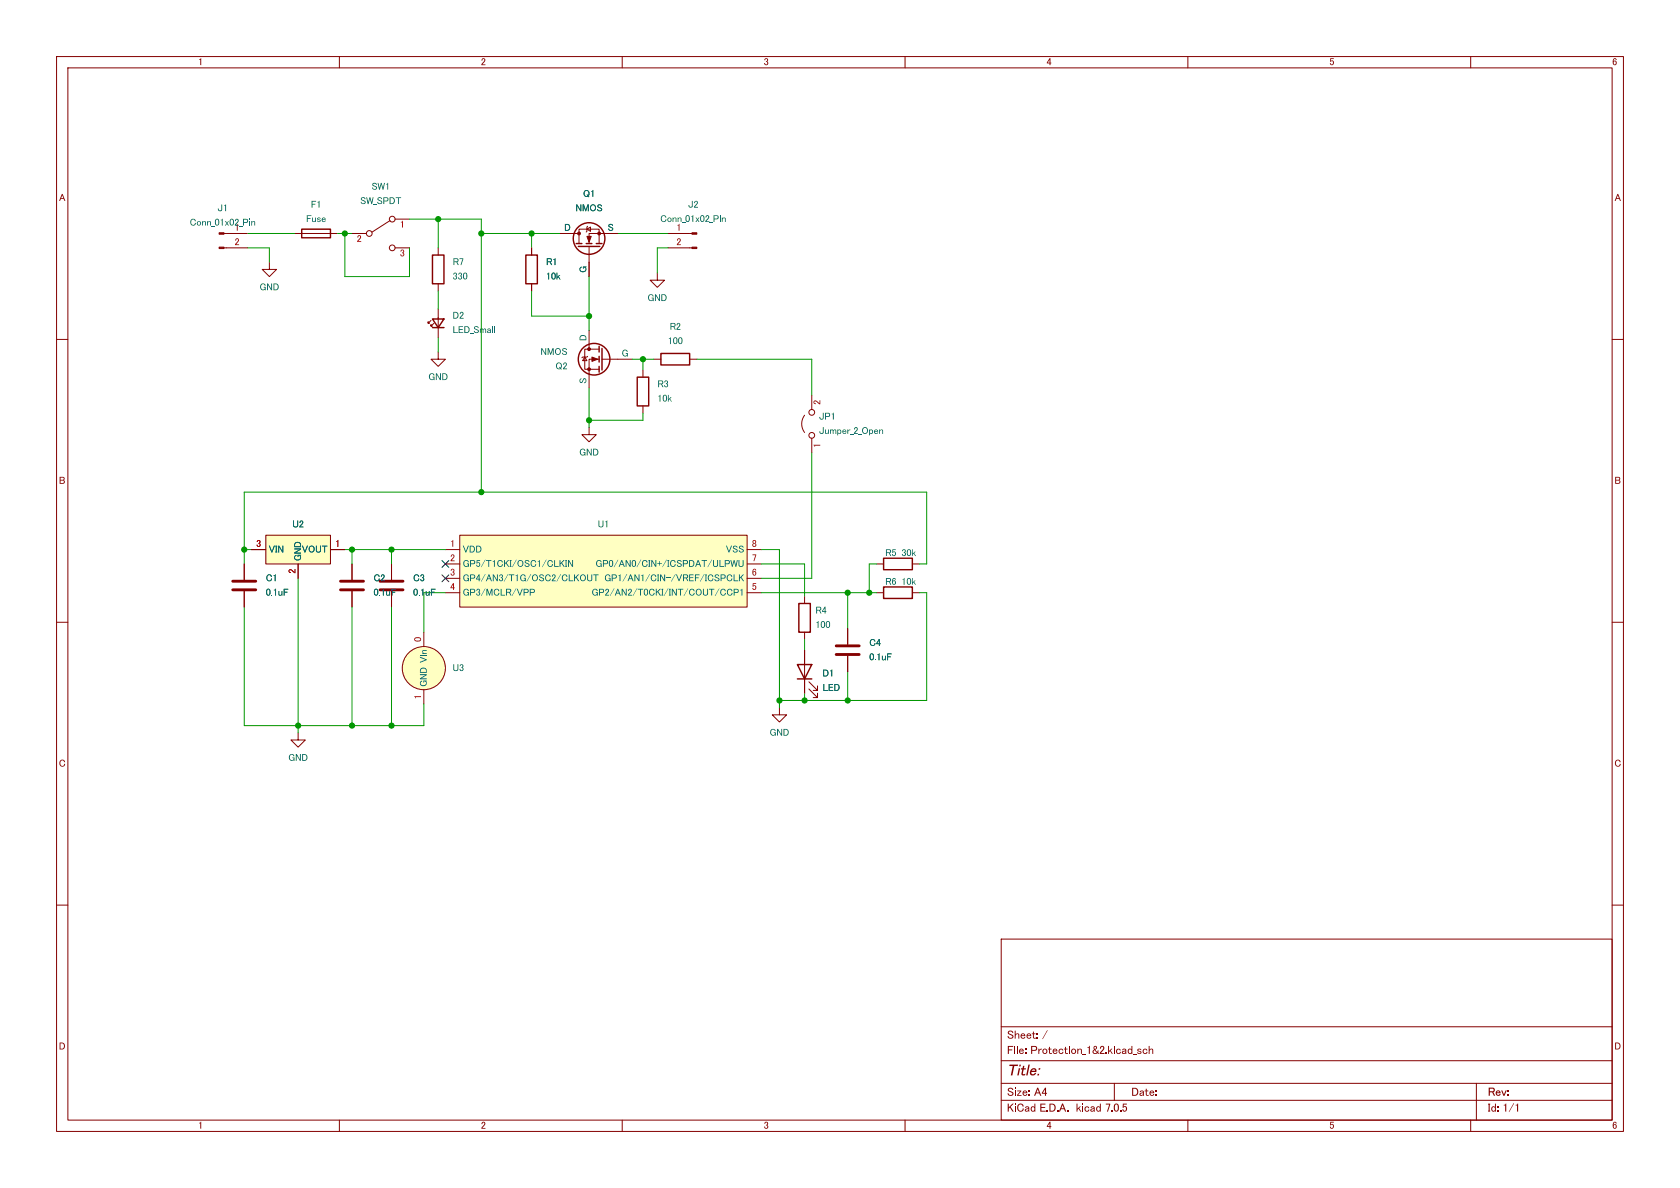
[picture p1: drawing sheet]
<svg xmlns="http://www.w3.org/2000/svg" width="297mm" height="210mm" viewBox="0 0 297 210" stroke-linecap="round" stroke-linejoin="round" font-family="sans-serif">
<g fill="none" stroke="#840000" stroke-width=".18">
<path d="M10 10h277v190h-277zM12 12h273v186h-273zM60 10v2M110 10v2M160 10v2M210 10v2M260 10v2M69 39l-3.2 2M69.8 38.7h2.6M10 60h2M39.6 43.8h4.2M39.6 41.3h4.2"/>
<path d="M47.6 46.4v1.2h1.3l-1.3 1.3-1.2-1.3h1.2M52.1 41.3h7.6M62.2 41.3h2.6M69.8 43.8h2.6M76.2 56.6l-.5 .6v-.3v.3h.2M76.7 57.2l-.5 .5v-.3v.3h.3M77.5 43.8v1.3M77.5 50.2v1.2M77.5 54.6v5.1M94 43.8v1.3M94 50.2v1.2M99.1 41.3h3.3"/>
<path d="M102.4 43.1v-2.6h3.5v2.6M103.8 40.5l.6-.4v.8zM103.9 40l-.1 .1v.8l-.2 .1M104.1 43.6v5.3M104.1 58.4v3.3M109.2 41.3h-5.1v1.8M116.2 48.3v1.2h1.3l-1.3 1.3-1.3-1.3h1.3M118.1 43.8h4.2M118.1 41.3h4.2M285 60h2M77.5 62.2v1.3h1.2l-1.2 1.3-1.3-1.3h1.3M103.4 63.1l.4 .7h-.8z"/>
<path d="M103.9 63l-.1 .1h-.8l-.1 .1M104.1 75.6v1.2h1.3l-1.3 1.3-1.2-1.3h1.2M105.9 63.5h-1.8v5.1M105.9 61.7h-2.5v3.6h2.5M106.4 63.5h5.4M113.7 65.4v1.3M113.7 71.8v1.2M115.6 63.5h1.2M121.9 63.5h1.3M142.2 73.4a2.54 2.54 0 0 0 0 3.1M143.5 69.9v2.5M143.5 77.5v2.5"/>
<path d="M43.2 99.7v2.8M44.4 97.2h2.6M47 94.6h11.4v5.1h-11.4zM52.7 99.7v2.5M58.4 97.2h2.6M62.2 99.7v2.8M69.2 99.7v2.8M78.7 97.2h2.6M78.7 99.7h2.6M81.3 94.6h50.8v12.7h-50.8zM132.1 97.2h2.5M132.1 99.7h2.5"/>
<path d="M154.9 99.7h1.3M161.3 99.7h1.3M10 110h2M43.2 104.5v2.8M62.2 104.5v2.8M69.2 104.5v2.8M74.9 111.8v2.5M78.7 102.2h2.6M78.7 104.8h2.6M132.1 102.2h2.5M132.1 104.8h2.5M142.2 105.4v1.3"/>
<path d="M142.2 111.8v1.2M142.2 114.9v7.7M149.9 111.1v2.8M149.9 116v2.7M154.9 104.8h1.3M161.3 104.8h1.3M285 110h2M52.7 129.5v1.3h1.3l-1.3 1.3-1.3-1.3h1.3M74.9 121.9v2.6M137.8 125.1v1.3h1.3l-1.3 1.2-1.3-1.2h1.3M143 121.8l1.5 1.5v-.7v.7h-.7M143 120.5l1.5 1.5v-.7v.7h-.7"/>
<path d="M10 160h2M285 160h2M177 166h108v32h-108zM60 198v2M110 198v2M160 198v2M177 194.5h108M177 191.5h108M177 187.5h108M177 181.5h108M197 191.5v3M210 198v2"/>
<path d="M260 198v2M261 191.5v6.5"/>
<circle cx="69.3" cy="38.7" r=".51"/>
<circle cx="65.3" cy="41.3" r=".51"/>
<circle cx="69.3" cy="43.8" r=".51"/>
<circle cx="143.5" cy="72.9" r=".51"/>
<circle cx="143.5" cy="77" r=".51"/>
<circle cx="74.9" cy="118.1" r="3.8"/>
</g>
<g fill="#ffffc2" stroke="#ffffc2" stroke-width=".18">
<path d="M81.3 94.6h50.8v12.7h-50.8z"/>
<path d="M47 94.6h11.4v5.1h-11.4z"/>
<circle cx="74.9" cy="118.1" r="3.8"/>
</g>
<g fill="none" stroke="#840000" stroke-width=".25">
<path d="M53.3 40.5h5.1v1.5h-5.1zM76.5 45.1h2v5.1h-2zM76.5 56.4h2l-1 1.5zM76.5 57.9h2M93 45.1h2v5.1h-2zM101.9 43.1h1M102.2 43.6h3.8M103.6 43.1h1M105.4 43.1h1M105.9 61.2v1M105.9 63v1M105.9 64.8v1"/>
<path d="M106.4 61.6v3.8M112.6 66.7h2.1v5.1h-2.1zM116.8 62.5h5.1v2h-5.1zM156.2 98.7h5.1v2h-5.1zM141 117.5h2.5l-1.3 2.5zM141.2 106.7h2.1v5.1h-2.1zM156.2 103.8h5.1v2h-5.1zM141 120h2.5"/>
<circle cx="104.1" cy="42.2" r="2.79"/>
<circle cx="105" cy="63.5" r="2.79"/>
</g>
<path d="M41.1 104.3h4.1M41.1 102.7h4.1M60.2 104.3h4.1M60.2 102.7h4.1M67.2 104.3h4M67.2 102.7h4M147.8 115.7h4.1M147.8 114.2h4.1" fill="none" stroke="#840000" stroke-width=".51"/>
<g fill="#840000" stroke="#840000" stroke-width=".18">
<path d="M104.6 63.1l1.1 .4-1.1 .4z"/>
<path d="M122.3 43.7h.9v.2h-.9z"/>
<path d="M122.3 41.1h.9v.3h-.9z"/>
<path d="M103.8 41.8h.7l-.4 1z"/>
<path d="M38.7 43.7h.9v.2h-.9z"/>
<path d="M38.7 41.1h.9v.3h-.9z"/>
<circle cx="104.1" cy="65.3" r=".25"/>
<circle cx="104.1" cy="61.7" r=".25"/>
<circle cx="105.9" cy="41.3" r=".25"/>
<circle cx="102.4" cy="41.3" r=".25"/>
</g>
<g fill="none" stroke="#009600" stroke-width=".18">
<path d="M72.4 38.7h12.7v48.3M77.5 38.7v5.1M43.8 41.3h8.3M43.8 43.8h3.8v2.6M59.7 41.3h2.5M61 41.3v7.6h11.4v-5.1M77.5 51.4v3.2M77.5 59.7v2.5M85.1 41.3h14M94 41.3v2.5M94 51.4v4.5h10.1M104.1 48.9v9.5"/>
<path d="M109.2 41.3h8.9M118.1 43.8h-1.9v4.5M104.1 68.6v7M111.8 63.5h3.8M113.7 73v1.3h-9.6M113.7 63.5v1.9M123.2 63.5h20.3v6.4M43.2 99.7v-12.7h120.6v12.7h-1.2M43.2 97.2h1.2M61 97.2h17.7M62.2 97.2v2.5M69.2 97.2v2.5"/>
<path d="M134.6 99.7h7.6v5.7M134.6 97.2h3.2v27.9M143.5 80v22.2h-8.9M154.9 99.7h-1.2v5.1M43.2 107.3v21h31.7v-3.8M52.7 102.2v27.3M62.2 107.3v21M69.2 107.3v21M78.7 104.8h-3.8v7M134.6 104.8h20.3M142.2 113v1.9M149.9 104.8v6.3"/>
<path d="M149.9 118.7v5.1M162.6 104.8h1.2v19h-26M142.2 122.6v1.2"/>
</g>
<path d="M78.1 99.1l1.2 1.2M79.3 99.1l-1.2 1.2M78.1 101.6l1.2 1.2M79.3 101.6l-1.2 1.2" fill="none" stroke="#000084" stroke-width=".18"/>
<g fill="#009600" stroke="#009600" stroke-width=".18">
<circle cx="149.9" cy="123.8" r=".46"/>
<circle cx="137.8" cy="123.8" r=".46"/>
<circle cx="142.2" cy="123.8" r=".46"/>
<circle cx="149.9" cy="104.8" r=".46"/>
<circle cx="153.7" cy="104.8" r=".46"/>
<circle cx="62.2" cy="97.2" r=".46"/>
<circle cx="43.2" cy="97.2" r=".46"/>
<circle cx="52.7" cy="128.3" r=".46"/>
<circle cx="69.2" cy="128.3" r=".46"/>
<circle cx="62.2" cy="128.3" r=".46"/>
<circle cx="104.1" cy="74.3" r=".46"/>
<circle cx="94" cy="41.3" r=".46"/>
<circle cx="104.1" cy="55.9" r=".46"/>
<circle cx="113.7" cy="63.5" r=".46"/>
<circle cx="69.2" cy="97.2" r=".46"/>
<circle cx="85.1" cy="87" r=".46"/>
<circle cx="85.1" cy="41.3" r=".46"/>
<circle cx="77.5" cy="38.7" r=".46"/>
<circle cx="61" cy="41.3" r=".46"/>
</g>
<text font-size="2.8" fill="#840000" x="178" y="190.7">Title:</text>
<g font-size="2.1" fill="#840000">
<text x="178" y="184.1">Sheet:/</text>
<text x="178" y="186.8">File:Protection_1&amp;2.kicad_sch</text>
<text x="178" y="197">KiCadE.D.A. kicad7.0.5</text>
<text x="178" y="194.2">Size:A4</text>
<text x="200" y="194.2">Date:</text>
<text x="263" y="194.2">Rev:</text>
<text x="263" y="197">Id:1/1</text>
</g>
<g font-size="1.8" fill="#840000">
<text x="35" y="11.9">1</text>
<text x="85" y="11.9">2</text>
<text x="135" y="11.9">3</text>
<text x="185" y="11.9">4</text>
<text x="235" y="11.9">5</text>
<text x="285" y="11.9">6</text>
<text x="10.4" y="35.9">A</text>
<text x="285.4" y="35.9">A</text>
<text x="10.4" y="85.9">B</text>
<text x="285.4" y="85.9">B</text>
<text x="10.4" y="135.9">C</text>
<text x="285.4" y="135.9">C</text>
<text x="10.4" y="185.9">D</text>
<text x="285.4" y="185.9">D</text>
<text x="35" y="199.9">1</text>
<text x="85" y="199.9">2</text>
<text x="135" y="199.9">3</text>
<text x="185" y="199.9">4</text>
<text x="235" y="199.9">5</text>
<text x="285" y="199.9">6</text>
</g>
<g font-size="1.8" fill="#006464">
<text x="65.7" y="33.9">SW1</text>
<text x="103.1" y="35.2">Q1</text>
<text x="33.5" y="40.3">Conn_01x02_Pin</text>
<text x="38.4" y="37.7">J1</text>
<text x="54.1" y="39.6">Fuse</text>
<text x="54.9" y="37.1">F1</text>
<text x="63.7" y="36.5">SW_SPDT</text>
<text x="99.8" y="41">D</text>
<text x="101.7" y="37.7">NMOS</text>
<text x="107.4" y="41">S</text>
<text x="116.7" y="39.6">Conn_01x02_Pin</text>
<text x="121.6" y="37.1">J2</text>
<text x="80" y="47.2">R7</text>
<text x="96.5" y="47.2">R1</text>
<text x="45.9" y="51.7">GND</text>
<text x="80" y="49.8">330</text>
<text x="96.5" y="49.8">10k</text>
<text x="103.9" y="48.2" transform="rotate(-90 103.9 48.2)">G</text>
<text x="114.5" y="53.6">GND</text>
<text x="80" y="56.7">D2</text>
<text x="80" y="59.2">LED_Small</text>
<text x="118.4" y="58.7">R2</text>
<text x="95.5" y="63.1">NMOS</text>
<text x="98.2" y="65.7">Q2</text>
<text x="103.9" y="60.3" transform="rotate(-90 103.9 60.3)">D</text>
<text x="109.9" y="63.2">G</text>
<text x="118" y="61.2">100</text>
<text x="75.7" y="67.6">GND</text>
<text x="103.9" y="67.8" transform="rotate(-90 103.9 67.8)">S</text>
<text x="116.2" y="68.8">R3</text>
<text x="116.2" y="71.4">10k</text>
<text x="144.8" y="74.6">JP1</text>
<text x="144.8" y="77.1">Jumper_2_Open</text>
<text x="102.4" y="80.9">GND</text>
<text x="51.7" y="93.6">U2</text>
<text x="105.7" y="93.6">U1</text>
<text x="47.5" y="98">VIN</text>
<text x="53.3" y="98">VOUT</text>
<text x="53.6" y="99.2" transform="rotate(-90 53.6 99.2)">GND</text>
<text x="81.8" y="98">VDD</text>
<text x="81.8" y="100.6">GP5/T1CKI/OSC1/CLKIN</text>
<text x="105.3" y="100.6">GP0/AN0/CIN+/ICSPDAT/ULPWU</text>
<text x="128.3" y="98">VSS</text>
<text x="156.5" y="98.7">R5</text>
<text x="159.4" y="98.7">30k</text>
<text x="47" y="103.1">C1</text>
<text x="47" y="105.7">0.1uF</text>
<text x="66" y="103.1">C2</text>
<text x="66" y="105.7">0.1uF</text>
<text x="73" y="103.1">C3</text>
<text x="73" y="105.7">0.1uF</text>
<text x="81.8" y="103.1">GP4/AN3/T1G/OSC2/CLKOUT GP1/AN1/CIN-/VREF/ICSPCLK</text>
<text x="81.8" y="105.7">GP3/MCLR/VPP</text>
<text x="104.6" y="105.7">GP2/AN2/T0CKI/INT/COUT/CCP1</text>
<text x="156.5" y="103.8">R6</text>
<text x="159.4" y="103.8">10k</text>
<text x="144.1" y="108.8">R4</text>
<text x="144.1" y="111.4">100</text>
<text x="80" y="119">U3</text>
<text x="145.4" y="120">D1</text>
<text x="153.7" y="114.6">C4</text>
<text x="153.7" y="117.1">0.1uF</text>
<text x="75.8" y="121.4" transform="rotate(-90 75.8 121.4)">GNDVin</text>
<text x="145.4" y="122.5">LED</text>
<text x="136" y="130.4">GND</text>
<text x="51" y="134.9">GND</text>
</g>
<g font-size="1.8" fill="#a90000">
<text x="41.5" y="41">1</text>
<text x="70.7" y="40.8">1</text>
<text x="119.6" y="41">1</text>
<text x="41.5" y="43.6">2</text>
<text x="63.1" y="43.3">2</text>
<text x="70.7" y="45.9">3</text>
<text x="119.6" y="43.6">2</text>
<text x="145.6" y="71.6" transform="rotate(-90 145.6 71.6)">2</text>
<text x="145.6" y="79.2" transform="rotate(-90 145.6 79.2)">1</text>
<text x="45.3" y="96.9">3</text>
<text x="52.5" y="101.4" transform="rotate(-90 52.5 101.4)">2</text>
<text x="59.2" y="96.9">1</text>
<text x="79.6" y="96.9">1</text>
<text x="79.6" y="99.4">2</text>
<text x="79.6" y="102">3</text>
<text x="132.9" y="102">6</text>
<text x="132.9" y="99.4">7</text>
<text x="132.9" y="96.9">8</text>
<text x="79.6" y="104.5">4</text>
<text x="132.9" y="104.5">5</text>
<text x="74.7" y="113.5" transform="rotate(-90 74.7 113.5)">0</text>
<text x="74.7" y="123.6" transform="rotate(-90 74.7 123.6)">1</text>
</g>
</svg>
